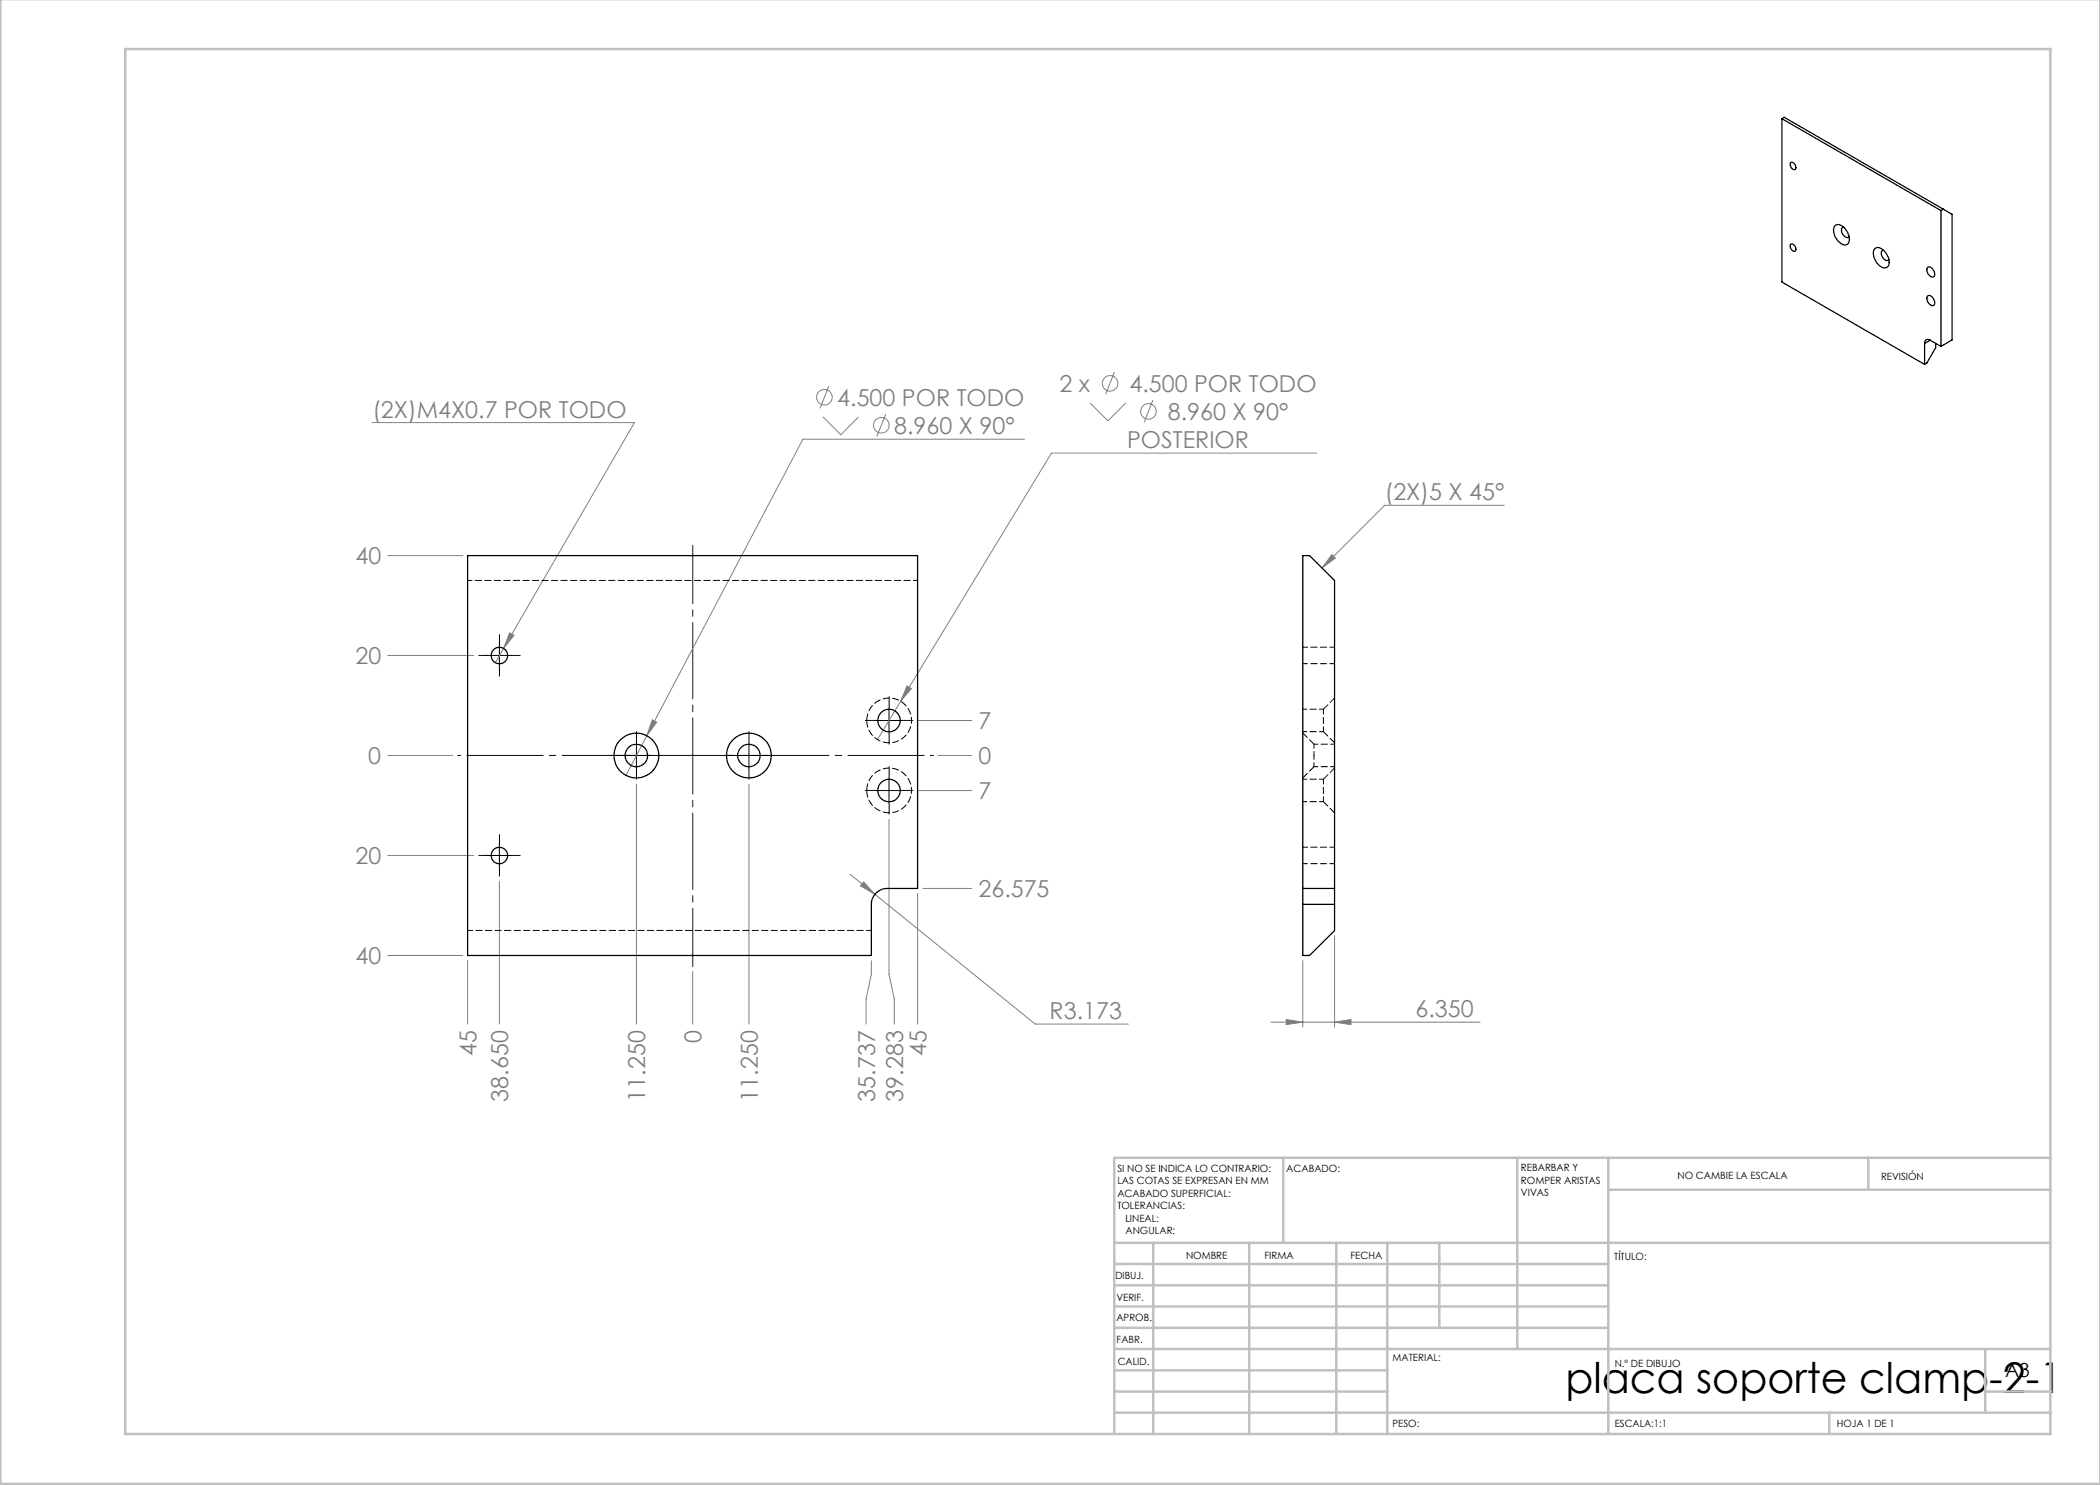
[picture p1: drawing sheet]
<svg xmlns="http://www.w3.org/2000/svg" width="420mm" height="297mm" viewBox="0 0 420 297" stroke-linecap="round" stroke-linejoin="round" font-family="sans-serif">
<g fill="none" stroke="#808080" stroke-width=".2">
<path d="M165.8 77.2l-1.8 4.5M222.9 74.4l-1.8 4.5M74.4 84.5h52.5l-27.8 48M164.6 83.4l3.6 3.6 3.5-3.6M177.2 82.8l-1.8 4.5M204.9 87.8h-44.3l-31.2 59.3M218 80.6l3.6 3.6 3.5-3.6M230.6 80l-1.8 4.5M263.3 90.6h-53l-30.2 49.7M77.5 111.1h15M266.4 110.9l.7 .7-2.7 2zM300.8 101.1h-23.9l-12.5 12.5"/>
<path d="M77.5 131.1h17.2M101.9 126.6l.9 .5-2.1 2.6zM181.4 137.2l.9 .5-2.2 2.6zM77.5 151.1h13M127.3 156.8v48M129.4 147.1l-4.2 8M130.5 144l.8 .5-1.9 2.6zM149.8 156.8v48M180.1 140.3l-4.6 7.7M183.6 144.1h10.8M183.6 158.1h10.8M187.6 151.1h6.8"/>
<path d="M77.5 171.1h17.2M99.9 176.2v28.6M170 174.9l37 29.9h18.7M172.7 176.4l2.3 2.5-2.9-1.7zM177.8 163.9v30.9l1.1 5v5M183.5 178.7v26.1M184.5 177.7h9.9M77.5 191.1h15M93.5 192.1v12.7M138.5 194.3v10.5M174.3 192.1v2.7l-1.1 5v5M260.6 192.1v13.3"/>
<path d="M266.9 187.1v18.3M254.2 204.4h41.8M257.2 203.9l3.4 .5-3.4 .5zM266.9 204.4l3.3-.5v1z"/>
<circle cx="164.9" cy="79.4" r="1.56"/>
<circle cx="222" cy="76.7" r="1.56"/>
<circle cx="176.3" cy="85.1" r="1.56"/>
<circle cx="229.7" cy="82.3" r="1.56"/>
</g>
<path d="M138.5 193.3v-84.2" fill="none" stroke="#000" stroke-width=".2" stroke-dasharray="15.2 1.3 1.3 1.3" stroke-dashoffset="3.6"/>
<path d="M91.5 151.1h95.2" fill="none" stroke="#000" stroke-width=".2" stroke-dasharray="15.2 1.3 1.3 1.3" stroke-dashoffset="-1.8"/>
<g fill="none" stroke="#000" stroke-width=".2" stroke-dasharray="15.2 1.3 1.3 1.3">
<path d="M97.4 131.1h-1.7M99.9 128.6v-1.7M99.9 133.6v1.6M102.4 131.1h1.6M124.8 151.1h-2.3M127.3 148.6v-2.3M127.3 153.6v2.2M129.8 151.1h2.2M147.3 151.1h-2.3M149.8 148.6v-2.3M149.8 153.6v2.2M152.3 151.1h2.2"/>
<path d="M175.3 158.1h-2.2M175.3 144.1h-2.2M177.8 155.6v-2.3M177.8 141.6v-2.3M177.8 146.6v2.2M180.3 158.1h2.3M180.3 144.1h2.3M97.4 171.1h-1.7M99.9 168.6v-1.7M99.9 173.6v1.6M102.4 171.1h1.6M177.8 160.6v2.2"/>
</g>
<path d="M97.4 131.1h5M99.9 128.6v5M124.8 151.1h5M127.3 148.6v5M147.3 151.1h5M149.8 148.6v5M175.3 158.1h5M175.3 144.1h5M177.8 141.6v5M177.8 155.6v5M97.4 171.1h5M99.9 168.6v5" fill="none" stroke="#000" stroke-width=".2"/>
<g fill="none" stroke="#c0c0c0" stroke-width=".5">
<path d="M.1 -.1v296.9h419.9M25 9.8h385.1v277h-385.1zM256.6 231.6v17M303.5 231.6v38.2M321.7 231.6v55.2M321.7 237.9h88.4M373.7 231.6v6.3M410.1 231.6h-187.3v55.2M222.8 248.6h187.3M222.8 257.1h98.9M222.8 252.8h98.9M230.6 248.6v38.2"/>
<path d="M249.8 248.6v38.2M267.3 248.6v38.2M277.5 248.6v38.2M287.9 248.6v17M222.8 265.6h98.9M222.8 261.3h98.9M222.8 278.3h54.7M222.8 274.1h54.7M222.8 269.8h187.3M397.1 278.3h13M397.1 269.8v12.7M222.8 282.5h187.3"/>
<path d="M365.9 282.5v4.3"/>
</g>
<g fill="#808080">
<path d="M130.5 144l-1.1 3.1 1.9-2.6zM181.4 137.2l-1.3 3.1 2.2-2.6zM101.9 126.6l-1.2 3.1 2.1-2.6zM172.7 176.4l-.6 .8 2.9 1.7zM266.4 110.9l.7 .7-2.7 2z"/>
<path d="M257.2 203.9l3.4 .5-3.4 .5zM266.9 204.4l3.3-.5v1z"/>
</g>
<g fill="none" stroke="#000" stroke-width=".25">
<path d="M356.4 23.7l.4-.2 33.6 19.4v25.1l-2.2 1.3M356.4 23.7l31.8 18.4M356.4 23.7v32.7l28.5 16.5M358.1 32.6a.85 .85 0 0 1 .9 .2 .85 .85 0 0 1 .2 .9 .49 .49 0 0 1-.6 .2 .49 .49 0 0 1-.4-.4l-.2-.5zM358.1 48.9a.82 .82 0 0 1 .9 .2 .82 .82 0 0 1 .2 .9 .43 .43 0 0 1-.4 .3 .43 .43 0 0 1-.4-.3l-.3-.5zM367.1 45.1a1.82 1.82 0 0 1 2.3 1.1 1.91 1.91 0 0 1 0 2.7 2.19 2.19 0 0 1-2.3-1.5 2.04 2.04 0 0 1 0-2.3zM368.8 45.5a.77 .77 0 0 0-.3 1.3 .81 .81 0 0 0 1.3 .5M374.9 49.8a1.26 1.26 0 0 1 1.9 .3 2.78 2.78 0 0 1 .8 3.2 1.23 1.23 0 0 1-1.9-.4 2.83 2.83 0 0 1-.8-3.1zM376.7 50.1a.78 .78 0 0 0-.2 1.3 .78 .78 0 0 0 1.3 .5M385.4 59.3a.78 .78 0 0 1 1.3 .5 .77 .77 0 0 1-.2 1.3 1.51 1.51 0 0 1-1.1-1.8zM385.4 53.6a.78 .78 0 0 1 1.3 .5 .77 .77 0 0 1-.2 1.3 1.51 1.51 0 0 1-1.1-1.8zM388.2 42.1v27.2"/>
<path d="M388.7 41.8l-.5 .3M384.9 68.7v4.2M386 68a.69 .69 0 0 0-.7 0 .69 .69 0 0 0-.4 .7M386 68l2.2 1.3M386 68l-1.1 .7M387.1 68.7v.8l-1.7 3.1-.5 .3M93.5 111.1h90v66.6h-6.1a3.2 3.2 0 0 0-3.1 3.2v10.2h-80.8zM260.6 177.7v3.2M260.6 177.7h6.3M260.6 177.7v-66.6h1.3l5 5v61.6M266.9 177.7v3.2M260.6 180.9v10.2h1.3l5-5v-5.2"/>
<path d="M260.6 180.9h6.3"/>
<circle cx="99.9" cy="131.1" r="1.65"/>
<circle cx="127.3" cy="151.1" r="2.26"/>
<circle cx="127.3" cy="151.1" r="4.5"/>
<circle cx="149.8" cy="151.1" r="2.25"/>
<circle cx="149.8" cy="151.1" r="4.5"/>
<circle cx="177.8" cy="144.1" r="2.26"/>
<circle cx="177.8" cy="158.1" r="2.26"/>
<circle cx="99.9" cy="171.1" r="1.65"/>
</g>
<path d="M173.3 144.1a4.5 4.5 0 0 1 6.6-4 4.5 4.5 0 0 1 .5 7.6 4.5 4.5 0 0 1-7-3l-.1-.6M173.3 158.1a4.5 4.5 0 0 1 6.6-4 4.5 4.5 0 0 1 .5 7.6 4.5 4.5 0 0 1-7-3l-.1-.6" fill="none" stroke="#000" stroke-width=".2" stroke-dasharray="1.3 .6" stroke-dashoffset="-.1"/>
<path d="M93.5 116.1h90" fill="none" stroke="#000" stroke-width=".2" stroke-dasharray="1.3 .6" stroke-dashoffset=".4"/>
<path d="M260.6 132.7h6.3M266.9 129.4h-6.3M264.7 155.8v4.5M264.7 141.8v4.5M260.6 172.7h6.3M266.9 169.4h-6.3M174.3 186.1h-80.8" fill="none" stroke="#000" stroke-width=".2" stroke-dasharray="1.3 .6" stroke-dashoffset=".3"/>
<path d="M260.6 146.3h4.1M262.8 151.1v-2.3M262.8 153.3v-2.2M262.8 153.3h4.1M264.7 141.8h-4.1M264.7 155.8h-4.1M266.9 148.8h-4.1M260.6 160.3h4.1" fill="none" stroke="#000" stroke-width=".2" stroke-dasharray="1.3 .6" stroke-dashoffset=".5"/>
<path d="M266.9 139.6l-2.2 2.2M260.6 155.6l2.2-2.3M262.8 148.8l-2.2-2.2M264.7 146.3l2.2 2.3M266.9 153.6l-2.2 2.2M264.7 160.3l2.2 2.3" fill="none" stroke="#000" stroke-width=".2" stroke-dasharray="1.3 .6"/>
<text font-size="8.5" x="313.1" y="278.5">placa soporte clamp-2-1</text>
<g font-size="4.7" fill="#808080">
<text x="74.5" y="83.5">(2X)M4X0.7 POR TODO</text>
<text x="167.5" y="81.1">4.500 POR TODO</text>
<text x="211.9" y="78.4">2 x</text>
<text x="225.9" y="78.4">4.500 POR TODO</text>
<text x="233.6" y="84">8.960 X 90°</text>
<text x="178.9" y="86.8">8.960 X 90°</text>
<text x="225.4" y="89.6">POSTERIOR</text>
<text x="277" y="100">(2X)5 X 45°</text>
<text x="71.1" y="112.9">40</text>
<text x="71.1" y="132.9">20</text>
<text x="195.7" y="145.9">7</text>
<text x="73.7" y="152.9">0</text>
<text x="195.7" y="152.9">0</text>
<text x="195.7" y="159.9">7</text>
<text x="71.1" y="172.9">20</text>
<text x="195.7" y="179.4">26.575</text>
<text x="71.1" y="192.9">40</text>
<text x="209.9" y="203.8">R3.173</text>
<text x="283.1" y="203.4">6.350</text>
<text x="140.3" y="208.7" transform="rotate(-90 140.3 208.7)">0</text>
<text x="95.3" y="211.3" transform="rotate(-90 95.3 211.3)">45</text>
<text x="185.3" y="211.3" transform="rotate(-90 185.3 211.3)">45</text>
<text x="101.7" y="220.3" transform="rotate(-90 101.7 220.3)">38.650</text>
<text x="129.1" y="220.3" transform="rotate(-90 129.1 220.3)">11.250</text>
<text x="151.6" y="220.3" transform="rotate(-90 151.6 220.3)">11.250</text>
<text x="175" y="220.3" transform="rotate(-90 175 220.3)">35.737</text>
<text x="180.6" y="220.3" transform="rotate(-90 180.6 220.3)">39.283</text>
</g>
<text font-size="3.9" x="401" y="275.4">A3</text>
<g font-size="2">
<text x="223.5" y="234.4">SI NO SE INDICA LO CONTRARIO:</text>
<text x="223.5" y="236.9">LAS COTAS SE EXPRESAN EN MM</text>
<text x="223.5" y="239.4">ACABADO SUPERFICIAL:</text>
<text x="257.2" y="234.4">ACABADO:</text>
<text x="304.2" y="234.3">REBARBAR Y</text>
<text x="304.2" y="236.8">ROMPER ARISTAS</text>
<text x="304.2" y="239.3">VIVAS</text>
<text x="335.5" y="235.8">NO CAMBIE LA ESCALA</text>
<text x="376.2" y="236">REVISIÓN</text>
<text x="223.5" y="241.9">TOLERANCIAS:</text>
<text x="225.1" y="244.4">LINEAL:</text>
<text x="225.1" y="246.9">ANGULAR:</text>
<text x="237.2" y="251.8">NOMBRE</text>
<text x="252.9" y="251.7">FIRMA</text>
<text x="270.1" y="251.7">FECHA</text>
<text x="223.1" y="255.9">DIBUJ.</text>
<text x="322.8" y="252">TÍTULO:</text>
<text x="223.3" y="260.1">VERIF.</text>
<text x="223.3" y="264.2">APROB.</text>
<text x="223.3" y="268.6">FABR.</text>
<text x="223.5" y="272.9">CALID.</text>
<text x="278.5" y="272.3">MATERIAL:</text>
<text x="323" y="273.4">N.º DE DIBUJO</text>
<text x="278.5" y="285.3">PESO:</text>
<text x="323" y="285.4">ESCALA:1:1</text>
<text x="367.4" y="285.4">HOJA 1 DE 1</text>
</g>
</svg>
